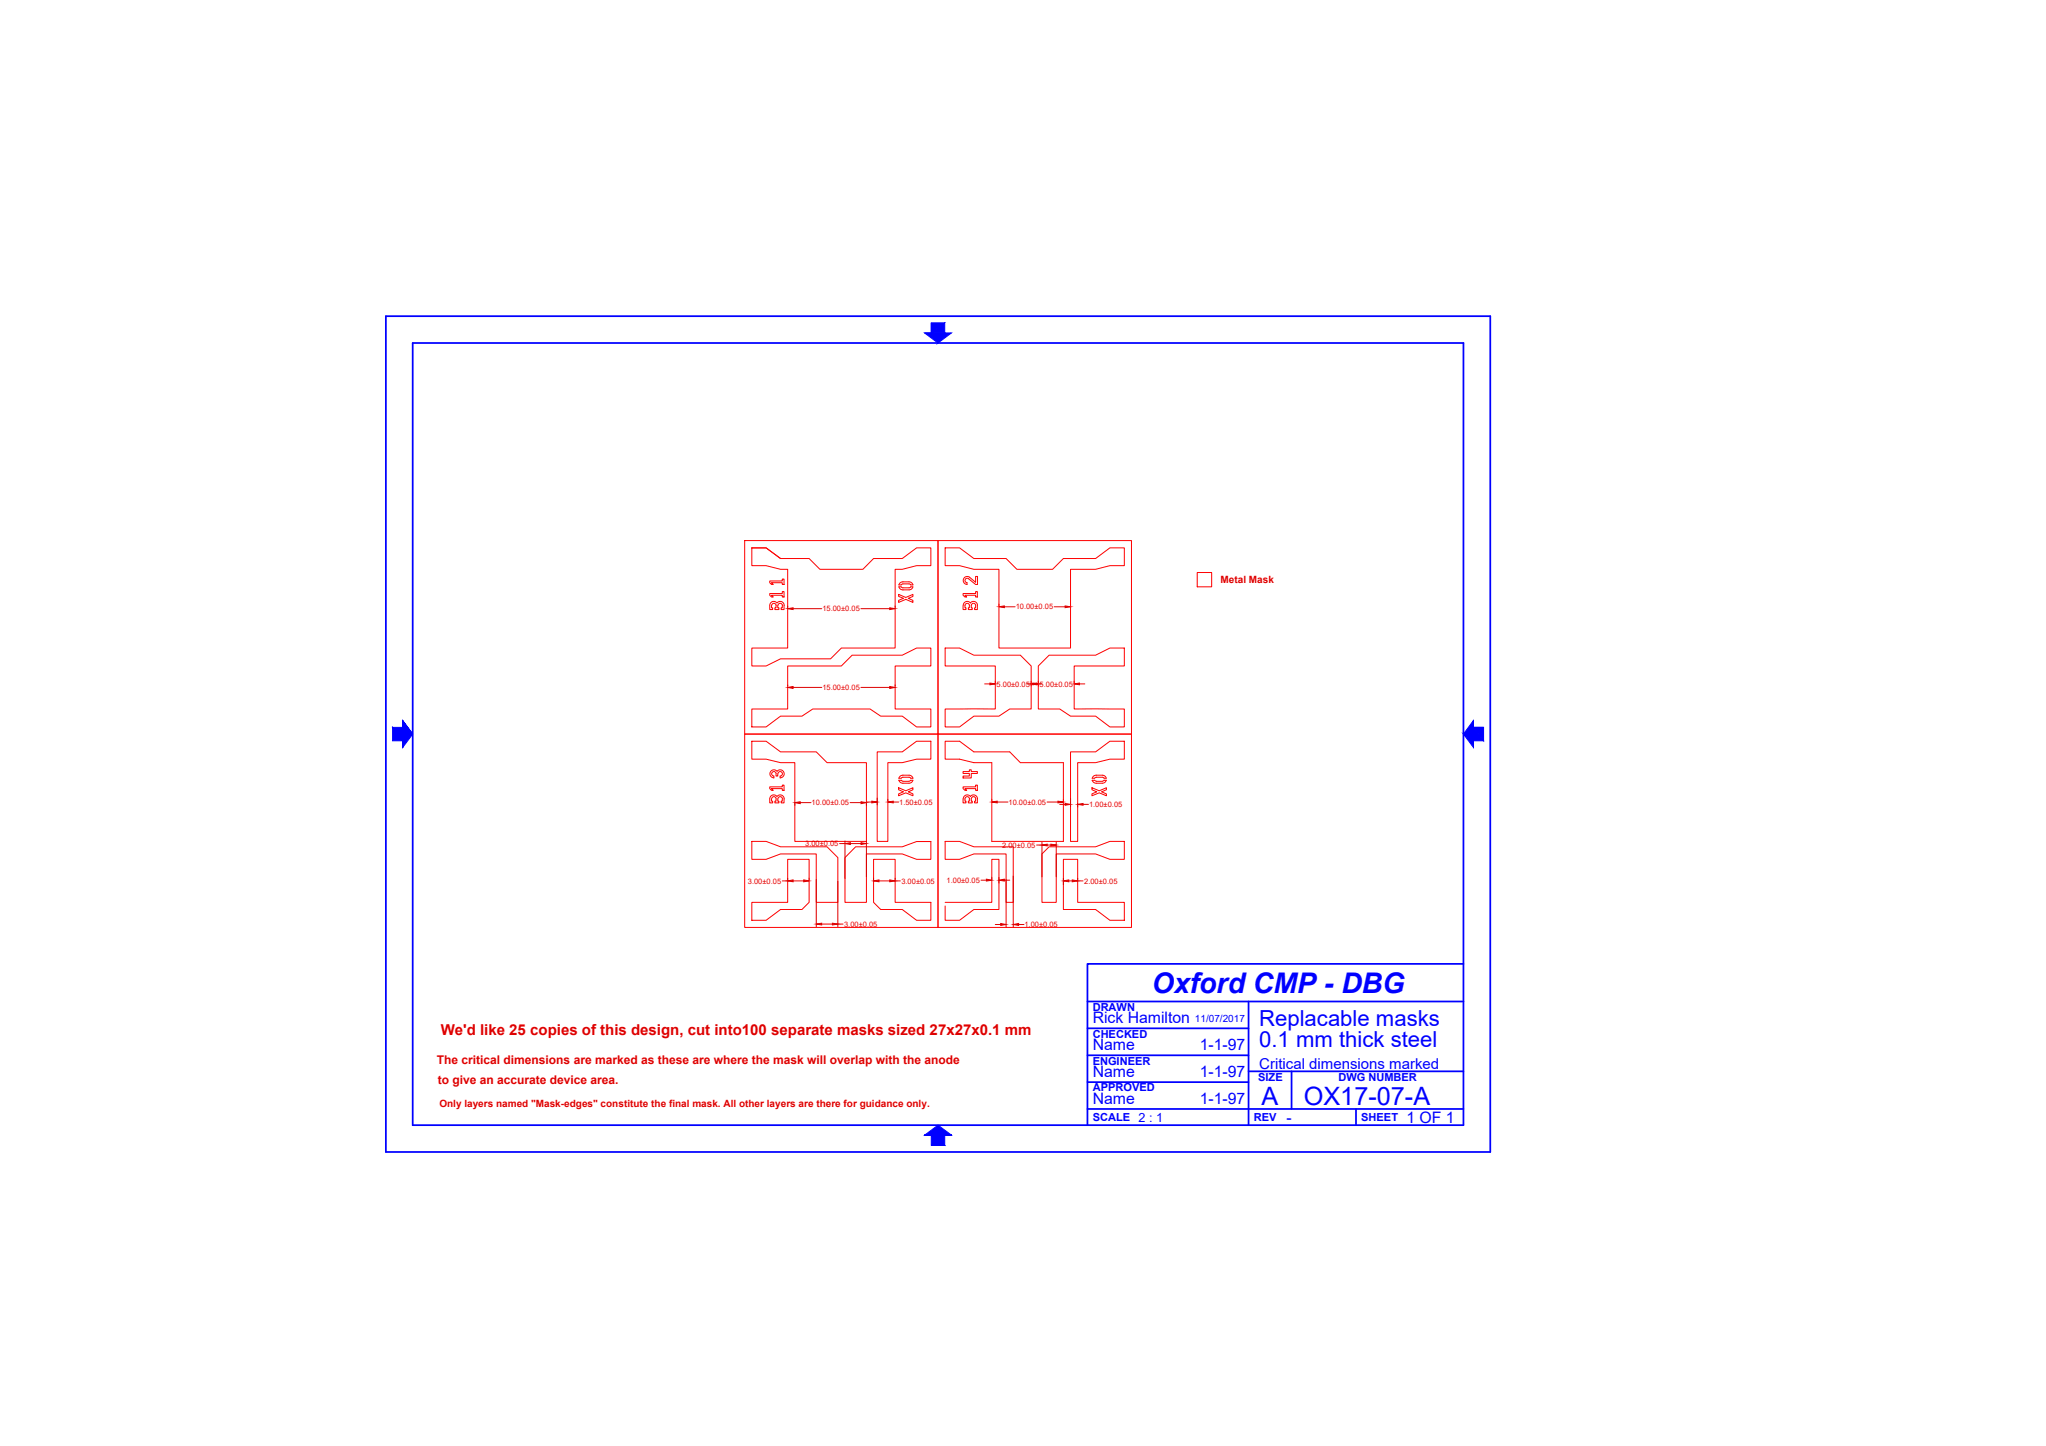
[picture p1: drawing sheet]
<svg xmlns="http://www.w3.org/2000/svg" width="297mm" height="210mm" viewBox="0 0 297 210" stroke-linecap="round" stroke-linejoin="round" font-family="sans-serif">
<!-- layer: border -->
<g fill="#00f" stroke="#00f" stroke-width=".15">
<path d="M135.2 48.3l2-1.4v1.4z"/>
<path d="M134.2 48.3h1z"/>
<path d="M137.2 48.3h.9l-1.9 1.5zM134.2 48.3l2 1.5 1-1.5z"/>
<path d="M135.2 46.9h2l-2 1.4zM135.2 46.9v1.4z"/>
<path d="M134.2 164.8l2-1.5 1.9 1.5zM134.2 164.8h3.9zM134.2 164.8h3zM135.2 164.8l2 1.5v-1.5zM135.2 164.8l2 1.5h-2zM135.2 166.3h2z"/>
<path d="M57 105.6l1.5 1.9h-1.5zM57 105.6l1.5 1.9v-1.9zM58.5 105.6v2.9zM58.5 104.6v3.9zM58.5 104.6l1.4 2-1.4 1.9zM58.5 104.6l1.4 2z"/>
<path d="M212.5 106.6l1.4 .9v1zM213.9 104.6l-1.4 2 1.4 .9z"/>
<path d="M213.9 104.6v2.9zM213.9 105.6v1.9h1.5z"/>
<path d="M213.9 105.6h1.5v1.9zM213.9 105.6h1.5z"/>
</g>
<path d="M56 45.9h160.4v121.3h-160.4zM59.9 49.8h152.6v113.5h-152.6zM212.5 139.9h-54.6v23.4M157.9 157.1h23.4M157.9 153.2h23.4M157.9 149.3h23.4M157.9 145.4h54.6M181.3 155.5h31.2M181.3 145.4v17.9M187.5 155.5v5.5M157.9 161h54.6M196.9 161v2.3" fill="none" stroke="#00f" stroke-width=".25"/>
<!-- layer: Metal Mask edges -->
<g fill="none" stroke="#f00" stroke-width=".15">
<path d="M108.1 78.5h28.1v28.1h-28.1zM109.1 79.5h2.1l2.1 1.6h2.1M109.1 79.5h2.1l2.1 1.6h4.2l1.5 1.5h6.3l1.5-1.5h4.2l2.1-1.6h2v2.6h-2l-2.1 .5h-1v11.5h-7.9l-1.5 1.5h-7.3l-2.1 1.1h-2.1v-2.6h5.3v-11.5h-1.1l-2.1-.5h-2.1zM136.2 78.5h28.1v28.1h-28.1zM137.2 79.5h2.1l2.1 1.6h4.7l1.5 1.5h5.2l1.6-1.5h4.7l2-1.6h2.1v2.6h-2.1l-2 .5h-3.7v11.5h-10.4v-11.5h-3.6l-2.1-.5h-2.1zM111.8 84.3h1.8v-.2h.2v.7h-.2v-.2h-1.6l.3 .2h-.3l-.2-.2zM111.8 86.2h1.8v-.3h.2v.8h-.2v-.3h-1.6l.3 .3h-.3l-.2-.3zM111.8 87.9v.6h.4v-.3h-.2v-.3M112 87.9a.33 .33 0 0 1 .4-.3 .33 .33 0 0 1 .3 .3M112.7 87.9v.3h-.2v.3h.6v-.3h-.2v-.3M112.9 87.9a.33 .33 0 0 1 .4-.3 .33 .33 0 0 1 .3 .3M113.8 87.9v.6h-.4v-.3h.2v-.3"/>
<path d="M113.8 87.9a.59 .59 0 0 0-.4-.6 .59 .59 0 0 0-.6 .2 .58 .58 0 0 0-.7-.2 .58 .58 0 0 0-.3 .6M114.4 96.7h7.7l1.6-1.6h7.3l2.1-1h2v2.6h-5.1v6.2h5.1v2.6h-2l-2.1-1.5h-3.1l-1.6-1.1h-8.3l-1.6 1.1h-3.1l-2.1 1.5h-2.1v-2.6h5.3zM130.5 86.3l1 .4 1-.4v.3l-.6 .3 .6 .3v.2l-1-.4-1 .4v-.2l.7-.3-.7-.3zM130.5 84.9h.3M130.5 85.2h.3M130.5 85.2l.3 .4h.3M130.8 85.2l.3 .1M131.1 84.5h1.1l.3 .4h-.3l-.2-.1h-.9M131.1 84.8l-.3 .1M131.1 84.5h-.3l-.3 .4M132.5 85.2l-.5 .1h-.9M132.5 85.2l-.3 .4h-1.1"/>
<path d="M137.2 94.1h2.1l2.1 1h6.7l1.6 1.6v6.2h-3.1l-1.6 1.1h-3.6l-2.1 1.5h-2.1v-2.6h7.3v-6.2h-7.3zM139.8 86.2h1.8v-.3h.3v.8h-.3v-.3h-1.5l.2 .3h-.2l-.3-.3zM140.6 84h-.4l-.1 .1v.2l.3 .3v.2a.58 .58 0 0 1-.5-.7 .58 .58 0 0 1 .9-.3l.8 .7v-.8h.3v1.1h-.3l-1-.8M140.8 87.9a.33 .33 0 0 0-.4-.3 .33 .33 0 0 0-.3 .3v.3h.1v.3h-.4v-.6M140.9 87.5a.58 .58 0 0 1 .6-.2 .58 .58 0 0 1 .4 .6M140.9 87.5a.58 .58 0 0 0-.7-.2 .58 .58 0 0 0-.4 .6M141.7 87.9a.33 .33 0 0 0-.4-.3 .33 .33 0 0 0-.3 .3v.3h.2v.3h-.6v-.3h.1v-.3M141.9 87.9v.6h-.4v-.3h.1v-.3M150.7 96.7l1.6-1.6h6.8l2-1h2.1v2.6h-7.3v6.2h7.3v2.6h-2.1l-2-1.5h-3.7l-1.5-1.1h-3.2zM173.8 83.1h2.1v2.1h-2.1zM108.1 106.6h28.1v28h-28.1zM109.1 107.6h2.1l2.1 1.5h5.2l1.6 1.6h5.7v11.4h-10.4v-11.4h-2.1l-2.1-.5h-2.1z"/>
<path d="M111.8 114.2h1.8v-.2h.2v.7h-.2v-.2h-1.6l.3 .2h-.3l-.2-.2zM112 116a.33 .33 0 0 1 .4-.4 .33 .33 0 0 1 .3 .4M112.3 112.7v.2M112.4 112.9a.58 .58 0 0 1-.6-.8 .58 .58 0 0 1 1-.1 .58 .58 0 0 1 1 .1 .58 .58 0 0 1-.5 .8M112.7 112.3v.4h.2v-.4M112.7 116v.3h-.2v.3h.6v-.3h-.2v-.3M112.7 112.3a.33 .33 0 0 0-.4-.3 .33 .33 0 0 0-.3 .3 .33 .33 0 0 0 .4 .4M112.9 112.3a.33 .33 0 0 1 .4-.3 .33 .33 0 0 1 .3 .3 .33 .33 0 0 1-.3 .4M112.9 116a.33 .33 0 0 1 .4-.4 .33 .33 0 0 1 .3 .4M113.3 112.7v.2M113.8 116v.6h-.4v-.3h.2v-.3M113.8 116a.59 .59 0 0 0-.4-.6 .59 .59 0 0 0-.6 .2 .58 .58 0 0 0-.7-.2 .58 .58 0 0 0-.3 .6v.6h.4v-.3h-.2v-.3"/>
<path d="M127.4 109.1h3.6l2.1-1.5h2v2.6h-2l-2.1 .5h-2.1v11.4h-1.5zM130.5 114.3l1 .5 1-.5v.3l-.6 .3 .6 .3v.3l-1-.4-1 .4v-.3l.7-.3-.7-.3zM130.5 113h.3M130.5 113.3h.3M130.5 113.3l.3 .3 .3 .1M130.8 113.3l.3 .1M131.1 112.5l1.1 .1 .3 .4M131.1 112.8h.9l.2 .2h.3M131.1 113.4h.9M131.1 112.8l-.3 .2M131.1 112.5l-.3 .1-.3 .4M132.2 113.3h.3"/>
<path d="M132.2 113.3l-.2 .1M132.5 113.3l-.3 .3-1.1 .1M136.2 106.6h28.1v28h-28.1zM137.2 107.6h2.1l2.1 1.5h5.2l1.5 1.6h6.3v11.4h-10.4v-11.4h-2.6l-2.1-.5h-2.1zM139.8 112h.9v-.3h.3v.3h.9v.3h-.9v.6h-1.2v-.2h.9v-.4h-.9zM139.8 114.2h1.8v-.2h.3v.7h-.3v-.2h-1.5l.2 .2h-.2l-.3-.2zM140.8 116a.33 .33 0 0 0-.4-.4 .33 .33 0 0 0-.3 .4v.3h.1v.3h-.4v-.6M140.9 115.6a.58 .58 0 0 1 .6-.2 .58 .58 0 0 1 .4 .6M140.9 115.6a.58 .58 0 0 0-.7-.2 .58 .58 0 0 0-.4 .6M141.7 116a.33 .33 0 0 0-.4-.4 .33 .33 0 0 0-.3 .4v.3h.2v.3h-.6v-.3h.1v-.3M141.9 116v.6h-.4v-.3h.1v-.3M155.4 109.1h3.7l2-1.5h2.1v2.6h-2.1l-2 .5h-2.6v11.4h-1.1z"/>
<path d="M158.5 114.3l1.1 .5 1-.5v.3l-.7 .3 .7 .3v.3l-1-.4-1.1 .4v-.3l.7-.3-.7-.3zM158.6 113h.3M158.6 113.3h.3M158.6 113.3l.3 .3 1.1 .1M158.9 113.3l.3 .1M159.2 112.8h.8M159.2 113.4h.8M159.2 112.8l-.3 .2M160 112.5l-1.1 .1-.3 .4M160 112.5l.5 .2 .1 .3M160 112.8l.3 .2h.3M160.3 113.3h.3"/>
<path d="M160.3 113.3l-.3 .1M160.6 113.3l-.3 .3-.3 .1M109.1 122.1h2.1l2.1 .8h6.8l1.5 1.6v6.5h-3.1v-7h-5.2l-2.1 .7h-2.1zM114.4 124.7h3.1v6.3l-1.1 1h-3.1l-2.1 1.6h-2.1v-2.6h5.3zM124.2 122.9h6.8l2.1-.7h2v2.5h-2l-2.1-.7h-5.2v7h-3.1v-6.5zM126.8 124.7h3.2v6.3h5.1v2.6h-2l-2.1-1.6h-3.1l-1.1-1zM137.2 131h6.8v-6.3h1v7.3h-3.6l-2.1 1.6h-2.1v-2.1M137.2 122.1h2.1l2.1 .8h5.7v8.1h-1v-7h-4.7l-2.1 .7h-2.1zM151.3 124l1-1.1h6.8l2-.8h2.1v2.6h-2.1l-2-.7h-5.8v7h-2zM154.4 124.7h2.1v6.3h6.7v2.6h-2.1l-2-1.6h-4.7z"/>
</g>
<!-- layer: Metal Dimensions -->
<g fill="none" stroke="#d00" stroke-width=".15">
<path d="M114.4 88v.2M114.4 99.4v.2M115.1 88.4h4.2M115.1 99.8h4.2M125 88.4h4.2M125 99.8h4.2M130 88v.2M130 99.4v.2M143 99.3h.7M144.5 98.9v.2M145 87.7v.2M145.8 88.1h1.6"/>
<path d="M149.2 99.3h.8M149.7 98.9v.7M150.5 99.3h.8M150.7 98.9v.7M153 88.1h1.6M155.4 87.7v.2M155.9 98.9v.2M156.7 99.3h.8M115.4 116.6v.3M116.2 116.5h1.5M123.4 116.5h1.6M125.8 116.6v.3"/>
<path d="M125.8 116.4h.8M127.4 115.9v.9M128.9 116v.2M129.7 116.4h.8M144 116v.2M144.8 116.4h1.5M152 116.4h1.6M153.9 116.8h.7M154.4 116v.2M155.4 115.9v1.3M156.5 116.6v.6M157.2 116.8h.8"/>
<path d="M113.6 127.9h.8M114.4 127.5v.2M115.1 127.9h1.6M117.5 127.5v.2M118.5 127.7v6.8M119.3 134.1h1.6M121.6 127.9v6.6M121.6 134.1h.8M121.9 122.5h.8M122.7 122.1v5.4M123.5 122.5h1.5M125.8 122.1v5.2"/>
<path d="M126.8 127.5v.2M127.6 127.9h1.6M130 127.5v.2M130 127.9h.7M142.4 127.8h.8M144 127.4v.3M144.5 134.2h.8M145 127.4v.8M145.8 127.8h.8M146.1 127.7v6.9M147.1 127.2v7.4M147.9 134.2h.8"/>
<path d="M150.5 122.7h.8M151.3 122.3v5M152 122.7h.6M153.3 122.3v5M154.4 127.5v.9M155.2 127.9h.5M156.5 127.9h.7M156.5 127.5v.2"/>
</g>
<g fill="#d00" stroke="#d00" stroke-width=".15">
<path d="M145 88.1l.8-.1v.2z"/>
<path d="M154.6 88l.8 .1-.8 .1z"/>
<path d="M149.7 99.3l.8-.1v.2z"/>
<path d="M143.7 99.2l.8 .1-.8 .1z"/>
<path d="M150 99.2l.7 .1-.7 .1z"/>
<path d="M155.9 99.3l.8-.1v.2z"/>
<path d="M114.4 88.4l.7-.2v.3z"/>
<path d="M129.2 88.2l.8 .2-.8 .1z"/>
<path d="M114.4 99.8l.7-.1v.2z"/>
<path d="M129.2 99.7l.8 .1-.8 .1z"/>
<path d="M115.4 116.5l.8-.1v.3z"/>
<path d="M125 116.4l.8 .1-.8 .2z"/>
<path d="M116.7 127.7l.8 .2-.8 .1z"/>
<path d="M114.4 127.9l.7-.2v.3z"/>
<path d="M118.5 134.1l.8-.1v.3z"/>
<path d="M120.9 134l.7 .1-.7 .2z"/>
<path d="M125 122.3l.8 .2-.8 .1z"/>
<path d="M122.7 122.5l.8-.2v.3z"/>
<path d="M126.8 127.9l.8-.2v.3z"/>
<path d="M129.2 127.7l.8 .2-.8 .1z"/>
<path d="M126.6 116.3l.8 .1-.8 .2z"/>
<path d="M128.9 116.4l.8-.1v.3z"/>
<path d="M145 127.8l.8-.2v.3z"/>
<path d="M143.2 127.6l.8 .2-.8 .1z"/>
<path d="M145.3 134.1l.8 .1-.8 .1z"/>
<path d="M147.1 134.2l.8-.1v.2z"/>
<path d="M152.6 122.5l.7 .2-.7 .1z"/>
<path d="M151.3 122.7l.7-.2v.3z"/>
<path d="M154.4 127.9l.8-.2v.3z"/>
<path d="M155.7 127.7l.8 .2-.8 .1z"/>
<path d="M154.6 116.6l.8 .2-.8 .1z"/>
<path d="M156.5 116.8l.7-.2v.3z"/>
<path d="M153.6 116.3l.8 .1-.8 .2z"/>
<path d="M144 116.4l.8-.1v.3z"/>
</g>
<text font-size="4.1" fill="#00f" x="167.2" y="144.2">Oxford CMP - DBG</text>
<g font-size="3.7" fill="#00f">
<text x="183.1" y="160.4">A</text>
<text x="189.3" y="160.4">OX17-07-A</text>
</g>
<g font-size="3.2" fill="#00f">
<text x="182.8" y="148.9">Replacable masks</text>
<text x="182.8" y="152">0.1 mm thick steel</text>
</g>
<g font-size="2.3" fill="#00f">
<text x="158.6" y="148.6">Rick Hamilton</text>
<text x="158.6" y="152.5">Name</text>
<text x="174.2" y="152.5">1-1-97</text>
<text x="158.6" y="160.3">Name</text>
<text x="158.6" y="156.4">Name</text>
<text x="174.2" y="156.4">1-1-97</text>
<text x="174.2" y="160.3">1-1-97</text>
<text x="186.8" y="163">-</text>
<text x="204.2" y="163">1 OF 1</text>
</g>
<text font-size="2.2" fill="#d00" x="64" y="150.3">We'd like 25 copies of this design, cut into100 separate masks sized 27x27x0.1 mm</text>
<text font-size="2.2" fill="#00f" x="182.8" y="155.1">Critical dimensions marked</text>
<text font-size="1.8" fill="#00f" x="165.3" y="162.8">2 : 1</text>
<g font-size="1.7" fill="#d00">
<text x="63.4" y="154.5">The critical dimensions are marked as these are where the mask will overlap with the anode</text>
<text x="63.6" y="157.4">to give an accurate device area.</text>
</g>
<g font-size="1.6" fill="#00f">
<text x="158.6" y="146.8">DRAWN</text>
<text x="158.6" y="150.7">CHECKED</text>
<text x="158.6" y="154.5">ENGINEER</text>
<text x="158.6" y="158.4">APPROVED</text>
<text x="182.7" y="156.9">SIZE</text>
<text x="194.3" y="156.9">DWG NUMBER</text>
<text x="158.6" y="162.7">SCALE</text>
<text x="182" y="162.7">REV</text>
<text x="197.6" y="162.7">SHEET</text>
</g>
<g font-size="1.5" fill="#d00">
<text x="177.2" y="84.6">Metal Mask</text>
<text x="63.8" y="160.7">Only layers named &quot;Mask-edges&quot; constitute the final mask. All other layers are there for guidance only.</text>
</g>
<text font-size="1.5" fill="#00f" x="173.5" y="148.3">11/07/2017</text>
<g font-size="1.1" fill="#d00">
<text x="119.4" y="88.7">15.00±0.05</text>
<text x="147.5" y="88.5">10.00±0.05</text>
<text x="119.4" y="100.2">15.00±0.05</text>
<text x="144.7" y="99.7">5.00±0.05</text>
<text x="150.9" y="99.7">5.00±0.05</text>
<text x="117.8" y="116.9">10.00±0.05</text>
<text x="130.5" y="116.8">1.50±0.05</text>
<text x="146.4" y="116.8">10.00±0.05</text>
<text x="158.1" y="117.1">1.00±0.05</text>
<text x="116.9" y="122.8">3.00±0.05</text>
<text x="145.5" y="123">2.00±0.05</text>
<text x="108.6" y="128.3">3.00±0.05</text>
<text x="130.9" y="128.3">3.00±0.05</text>
<text x="137.4" y="128.2">1.00±0.05</text>
<text x="157.4" y="128.3">2.00±0.05</text>
<text x="122.5" y="134.5">3.00±0.05</text>
<text x="148.7" y="134.6">1.00±0.05</text>
</g>
</svg>
